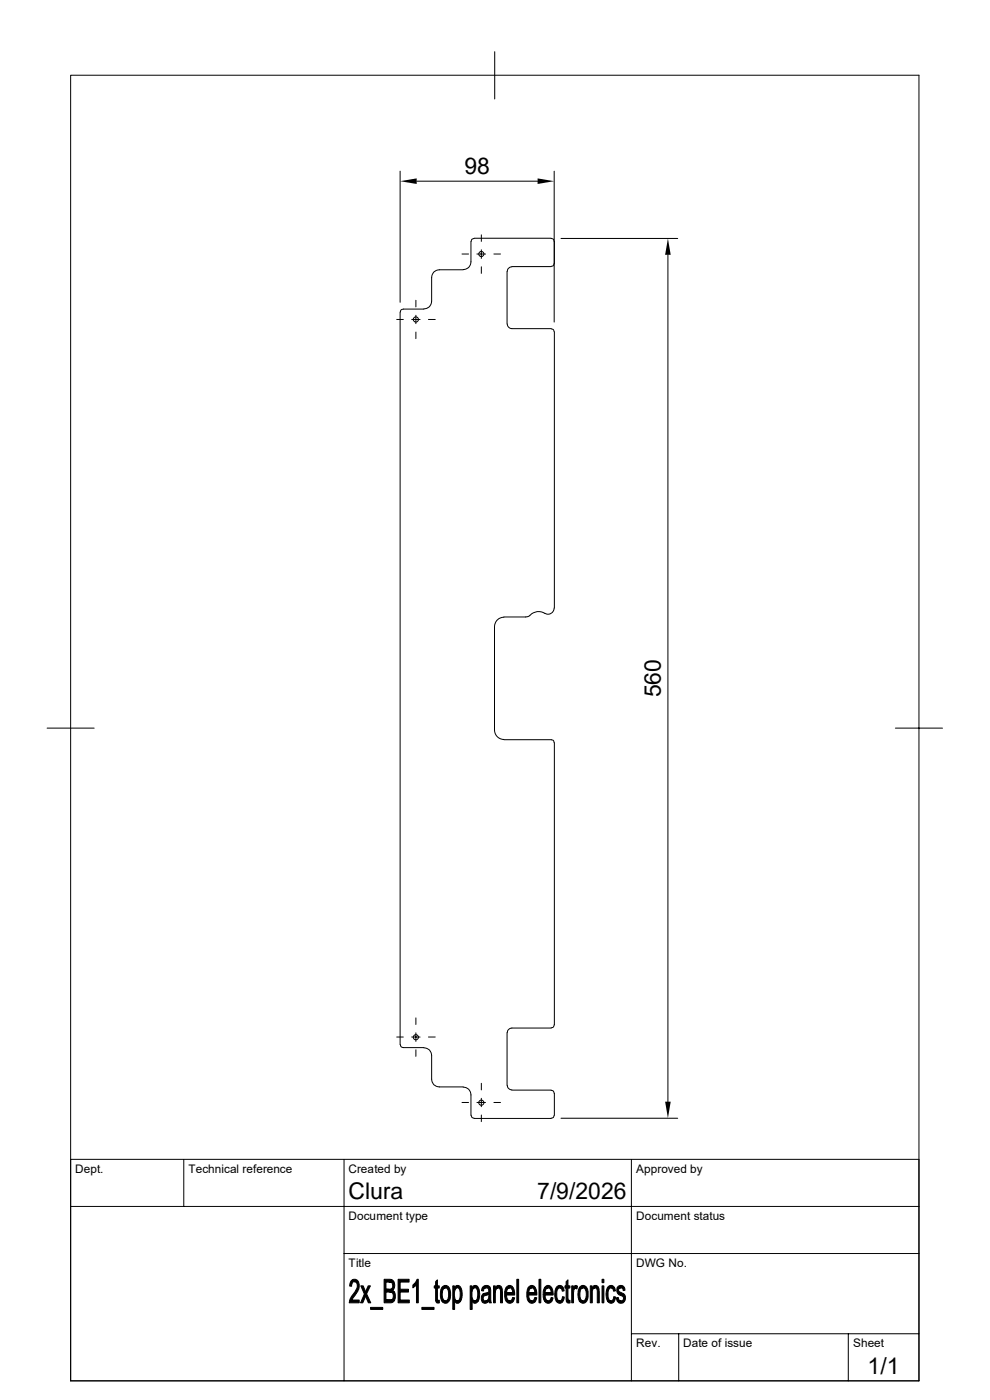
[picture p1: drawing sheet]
<svg xmlns="http://www.w3.org/2000/svg" width="210mm" height="297mm" viewBox="0 0 210 297" stroke-linecap="round" stroke-linejoin="round" font-family="sans-serif">
<g fill="none" stroke="#000" stroke-width=".21">
<path d="M15 16h179.9v276.9h-179.9zM104.9 11v10M84.9 36.3v27.8M88.4 38.4h25.6M117.6 36.3v32M98 53.9h1.4M98.3 57.2h-5.1a1.59 1.59 0 0 0-1.6 1.7v5a1.59 1.59 0 0 1-1.7 1.6l-4.3 .1-.5 .1-.2 .5M99.9 51.2v4.3a1.59 1.59 0 0 1-1.6 1.7M100.6 50.6l-.5 .2-.2 .4M100.6 50.5h16.3M101.2 53.9h1.8M102.1 49.8v1.4"/>
<path d="M102.1 53v1.8M102.1 56.6v1.4M104.8 53.9h1.4M107.6 57.6v11.1M108.6 56.6l-.7 .3-.3 .7M116.9 50.6l.5 .2 .2 .4M117.6 55.9l-.2 .4-.5 .2-8.3 .1M119 50.6h24.8M141.7 54.1v179.6M84.2 67.8h1.4M84.9 66.2v155.4M87.3 67.8h1.8"/>
<path d="M88.2 63.7v1.4M88.2 66.9v1.8M88.2 70.4v1.4M90.9 67.8h1.4M107.6 68.7l.3 .7 .7 .3h8.3l.5 .2 .2 .5v58.6a1.34 1.34 0 0 1-2 1.1M106.9 130.9a2.02 2.02 0 0 0-2 2v22a2.02 2.02 0 0 0 2 2M112.4 130.5l-.4 .3-.5 .1h-4.6M115.6 130.1a2.4 2.4 0 0 0-3.1 .4M10 154.5h10M106.9 156.9h10l.5 .2 .2 .5v59.8l-.2 .5-.5 .2h-8.3l-.7 .3-.3 .7M189.9 154.5h10M88.2 215.9v1.4"/>
<path d="M88.2 219.1v1.8M107.6 219.1v11.2M84.2 220h1.4M84.9 221.6l.2 .5 .5 .1h4.3a1.66 1.66 0 0 1 1.7 1.7v5a1.59 1.59 0 0 0 1.6 1.7h5.1M87.3 220h1.8M88.2 222.7v1.4M90.9 220h1.4M98 233.9h1.4M98.3 230.6a1.59 1.59 0 0 1 1.6 1.7v4.3M99.9 236.6l.2 .5 .5 .1M100.6 237.3h16.3M101.2 233.9h1.8"/>
<path d="M102.1 229.8v1.4M102.1 233v1.8M102.1 236.6v1.4M104.8 233.9h1.4M107.6 230.3l.3 .6 .7 .3M108.6 231.3h8.3M116.9 231.3l.5 .2 .2 .4v4.7l-.2 .5-.5 .1M119 237.2h24.8M15 255.9h179.9M39 246v9.9M73 246v46.9M133.9 246v46.9"/>
<path d="M194.9 246h-179.9v46.9M73 265.9h121.9M133.9 283h61M144 283v9.9M180 283v9.9"/>
<circle cx="102.1" cy="53.9" r=".55"/>
<circle cx="88.2" cy="67.8" r=".55"/>
<circle cx="88.2" cy="220" r=".55"/>
<circle cx="102.1" cy="233.9" r=".55"/>
</g>
<g fill="#000" stroke="#000" stroke-width=".21">
<path d="M74.5 271.7a.87 .87 0 0 1 1.5 .2h-1.1l-.3 1-.4-.1z" fill-rule="evenodd"/>
<path d="M75.2 271.9h.8a3.2 3.2 0 0 1-1.1 3.4l-.3 .5h1.6v.6h-2.1l.2-.9 .9-1.3a1.66 1.66 0 0 0 .2-2.3z" fill-rule="evenodd"/>
<path d="M76.5 272.8h.5l1.7 3.6h-.6z" fill-rule="evenodd"/>
<path d="M77.3 274.5l.3 .5-.6 1.4h-.5z" fill-rule="evenodd"/>
<path d="M78.1 272.8h.5l-.8 1.7-.2-.5z" fill-rule="evenodd"/>
<path d="M78.6 277.4h2.6v.4h-2.6z" fill-rule="evenodd"/>
<path d="M81.5 271.4h1.6l.4 .5 .1 .1h-1.7v1.5l1.5 .1-.1 .1 .4 .4h-1.8v1.7h1.8l-.6 .6h-1.6z" fill-rule="evenodd"/>
<path d="M82.6 272h1l.1 .5v.6l-.3 .5-1.5-.1h.7a.76 .76 0 0 0 .7-.8 .76 .76 0 0 0-.7-.7z" fill-rule="evenodd"/>
<path d="M82.6 274.1h1.1l.2 .6-.2 1.1h-1.8h.8a.87 .87 0 0 0 .8-.6 .87 .87 0 0 0-.3-.9z" fill-rule="evenodd"/>
<path d="M84.5 271.4h2.3v.6h-1.9v1.5h1.8v.6h-1.8v1.7h1.9v.6h-2.3z" fill-rule="evenodd"/>
<path d="M87.6 272.6l.2-.1h.5l-.7 .7z" fill-rule="evenodd"/>
<path d="M88.5 271.4h.2v5h-.4v-3.9h-.5z" fill-rule="evenodd"/>
<path d="M89.5 277.4h2.6v.4h-2.6z" fill-rule="evenodd"/>
<path d="M92.4 271.9l.4-.4v1.3h.4v.5h-.4v2.4l.2 .2h-.6v-2.6h-.3v-.5h.3z" fill-rule="evenodd"/>
<path d="M92.4 275.9l.8-.1v.6h-.5z" fill-rule="evenodd"/>
<path d="M93.6 273.3l.9-.1a1.7 1.7 0 0 0-.5 2.3l.5 .5h-.8a3.7 3.7 0 0 1-.1-2.7z" fill-rule="evenodd"/>
<path d="M93.9 273a1.06 1.06 0 0 1 1.2-.1 1.06 1.06 0 0 1 .4 1.2 1.96 1.96 0 0 1-.8 2.4l-.7-.2-.3-.3h.8a1.18 1.18 0 0 0 .7-1.6l-.3-1-.3-.2h-.9z" fill-rule="evenodd"/>
<path d="M96.1 272.8h.3v.5h.4a2.38 2.38 0 0 0 .1 2.7h.8h-1.3v1.8h-.3z" fill-rule="evenodd"/>
<path d="M96.4 273.1l.6 .1-.6 .1z" fill-rule="evenodd"/>
<path d="M96.7 272.8a.87 .87 0 0 1 1.3 .9v.3a3.2 3.2 0 0 1-.3 2h-.7a1.56 1.56 0 0 0 .6-1.9l-.4-.9-.8-.1z" fill-rule="evenodd"/>
<path d="M96.4 276h1.3a.67 .67 0 0 1-.6 .5 .67 .67 0 0 1-.7-.5z" fill-rule="evenodd"/>
<path d="M99.7 272.8h.4v.5h.4a2.38 2.38 0 0 0 .1 2.7h.8h-1.2v1.8h-.5z" fill-rule="evenodd"/>
<path d="M100.2 273.1l.6 .1-.7 .1z" fill-rule="evenodd"/>
<path d="M100.4 272.8a1.02 1.02 0 0 1 1.3 1.2 3.2 3.2 0 0 1-.3 2h-.7a1.25 1.25 0 0 0 .6-1.6v-.5l-.3-.6-.8-.2z" fill-rule="evenodd"/>
<path d="M100.2 276h1.2a.67 .67 0 0 1-.6 .5 .67 .67 0 0 1-.6-.5z" fill-rule="evenodd"/>
<path d="M102.3 273.2h.7a.59 .59 0 0 0-.5 .7l-.3-.1z" fill-rule="evenodd"/>
<path d="M102.3 274.7l.1-.2 1.2 .1a1.43 1.43 0 0 0-1.1 .8 .52 .52 0 0 0 .5 .6l.7 .1a.9 .9 0 0 1-1.2 .3 .9 .9 0 0 1-.4-1.2z" fill-rule="evenodd"/>
<path d="M102.4 273a.99 .99 0 0 1 1.3-.2 .99 .99 0 0 1 .4 1.3l.1 2.3h-.4l-.1-.4-.4-.1 .3-.3 .1-1-1.3-.1 .8-.2a.53 .53 0 0 0 .6-.6 .53 .53 0 0 0-.6-.5h-.9z" fill-rule="evenodd"/>
<path d="M103 276h.7z" fill-rule="evenodd"/>
<path d="M104.7 272.8h.4v.5h.4l-.4 .6v2.5h-.4z" fill-rule="evenodd"/>
<path d="M105.1 273.2h.6l-.6 .1z" fill-rule="evenodd"/>
<path d="M105.4 272.8a.87 .87 0 0 1 1 .2 .87 .87 0 0 1 .2 .9v2.5h-.4v-2.6l-.3-.5-.8-.1z" fill-rule="evenodd"/>
<path d="M107.3 273.2h.8l-.4 .3-.2 .7 1.7 .1v.4h-1.8l.3 1 .5 .3h-.8a3.7 3.7 0 0 1-.1-2.8z" fill-rule="evenodd"/>
<path d="M107.5 273a.96 .96 0 0 1 1.1-.1 .96 .96 0 0 1 .5 1l.1 .4-1.7-.1h1.3l-.2-.6-.2-.3-1-.1z" fill-rule="evenodd"/>
<path d="M107.4 276h.8l.4-.3 .2-.4h.4a1 1 0 0 1-.7 1.1 1 1 0 0 1-1.1-.4z" fill-rule="evenodd"/>
<path d="M109.6 271.4h.4v5h-.4z" fill-rule="evenodd"/>
<path d="M112 273.2h.8l-.5 .4-.1 .6 1.7 .1v.4h-1.8l.3 1 .5 .3h-.8a3.7 3.7 0 0 1-.1-2.8z" fill-rule="evenodd"/>
<path d="M112.2 273a.96 .96 0 0 1 1.1-.1 .96 .96 0 0 1 .5 1l.1 .4-1.7-.1h1.3l-.2-.6-.2-.3-1-.1z" fill-rule="evenodd"/>
<path d="M112.1 276h.8l.3-.2 .3-.5h.4a1 1 0 0 1-.7 1.1 1 1 0 0 1-1.1-.4z" fill-rule="evenodd"/>
<path d="M114.3 271.4h.4v5h-.4z" fill-rule="evenodd"/>
<path d="M115.5 273.2h.8l-.5 .3-.1 .7 1.6 .1v.1v.3h-1.7l.2 1 .5 .3h-.8a3.2 3.2 0 0 1 0-2.8z" fill-rule="evenodd"/>
<path d="M115.7 273a.96 .96 0 0 1 1.1-.1 .96 .96 0 0 1 .5 1v.4l-1.6-.1h1.2l-.1-.5-.2-.4-1.1-.1z" fill-rule="evenodd"/>
<path d="M115.5 276h.9l.4-.3 .1-.4h.4a.97 .97 0 0 1-.6 1.1 .97 .97 0 0 1-1.2-.4z" fill-rule="evenodd"/>
<path d="M118.2 273a.79 .79 0 0 1 1.3 .2h-.8a1.2 1.2 0 0 0-.6 1.5l.2 1.1 .4 .2-.8-.1a3.2 3.2 0 0 1 .3-2.9z" fill-rule="evenodd"/>
<path d="M118 276h.8l.3-.2 .2-.7 .4 .1a1.04 1.04 0 0 1-1.3 1.2z" fill-rule="evenodd"/>
<path d="M118.7 273.2h.8l.2 .7h-.4l-.3-.6z" fill-rule="evenodd"/>
<path d="M120.5 271.5v1.3h.4v.5h-.4v2.1v.3l.2 .2h-.6v-2.6h-.3v-.5h.3v-.9z" fill-rule="evenodd"/>
<path d="M120.1 275.9l.8-.1v.6h-.2a.45 .45 0 0 1-.6-.5z" fill-rule="evenodd"/>
<path d="M121.3 272.8h.3v.5h.5l-.4 .5v2.6h-.4z" fill-rule="evenodd"/>
<path d="M121.8 272.9l.2-.2 .5 .2-.1 .6-.8-.2z" fill-rule="evenodd"/>
<path d="M122.9 273.2h.8a1.61 1.61 0 0 0-.6 2.1l.2 .5 .4 .2h-.8a3.4 3.4 0 0 1 0-2.8z" fill-rule="evenodd"/>
<path d="M123 273a1.06 1.06 0 0 1 1.2-.1 1.06 1.06 0 0 1 .6 1.1 2.2 2.2 0 0 1-.9 2.4l-.4 .1-.6-.5h.8a1.42 1.42 0 0 0 .6-1.9l-.3-.8-1.1-.1z" fill-rule="evenodd"/>
<path d="M125.2 272.8h.4v.5h.4l-.4 .6v2.5h-.4z" fill-rule="evenodd"/>
<path d="M125.6 273.2h.6l-.6 .1z" fill-rule="evenodd"/>
<path d="M125.9 272.8a.9 .9 0 0 1 1 .2 .9 .9 0 0 1 .2 .9v2.5h-.4v-2.6l-.3-.5-.8-.1z" fill-rule="evenodd"/>
<path d="M127.7 272.8h.4v3.6h-.4z" fill-rule="evenodd"/>
<path d="M127.7 271.4h.4v.7h-.4z" fill-rule="evenodd"/>
<path d="M129 273a.79 .79 0 0 1 1.3 .2h-.7a1.2 1.2 0 0 0-.6 1.5l.2 1.1 .4 .2h-.7a3.2 3.2 0 0 1 .1-3z" fill-rule="evenodd"/>
<path d="M128.9 276h.8l.3-.2 .2-.7 .4 .1a1.04 1.04 0 0 1-1.3 1.2z" fill-rule="evenodd"/>
<path d="M129.6 273.2h.7l.3 .7h-.4l-.3-.6z" fill-rule="evenodd"/>
<path d="M130.9 273.2h.8a.49 .49 0 0 0-.5 .5 .49 .49 0 0 0 .5 .5 1.15 1.15 0 0 1 1 1.2 1.15 1.15 0 0 1-1.2 1.1l-.6-.5h.8a.57 .57 0 0 0 .6-.6 .57 .57 0 0 0-.6-.6 1.16 1.16 0 0 1-.8-1.6z" fill-rule="evenodd"/>
<path d="M130.8 275.3h.3l.1 .1a.52 .52 0 0 0 .5 .6h-.8z" fill-rule="evenodd"/>
<path d="M131.1 273a.91 .91 0 0 1 1-.2 .91 .91 0 0 1 .5 .9l-.4 .1a.47 .47 0 0 0-.5-.6h-.8z" fill-rule="evenodd"/>
</g>
<path d="M84.9 38.4l3.5-.6v1.2zM114 37.8l3.6 .6-3.6 .6zM141.7 50.6l.6 3.5h-1.2zM141.1 233.7h1.2l-.6 3.5z" fill="#000"/>
<g font-size="4.9">
<text x="98.5" y="37">98</text>
<text x="140.2" y="148" transform="rotate(-90 140.2 148)">560</text>
<text x="73.9" y="254.5">Clura</text>
<text x="113.9" y="254.5">7/9/2026</text>
<text x="184.1" y="291.6">1/1</text>
</g>
<g font-size="2.5">
<text x="16" y="248.8">Dept.</text>
<text x="40" y="248.8">Technical reference</text>
<text x="74" y="248.8">Created by</text>
<text x="134.9" y="248.8">Approved by</text>
<text x="74" y="258.7">Document type</text>
<text x="135" y="258.7">Document status</text>
<text x="74" y="268.7">Title</text>
<text x="135" y="268.7">DWG No.</text>
<text x="135" y="285.8">Rev.</text>
<text x="145" y="285.8">Date of issue</text>
<text x="181" y="285.8">Sheet</text>
</g>
</svg>
